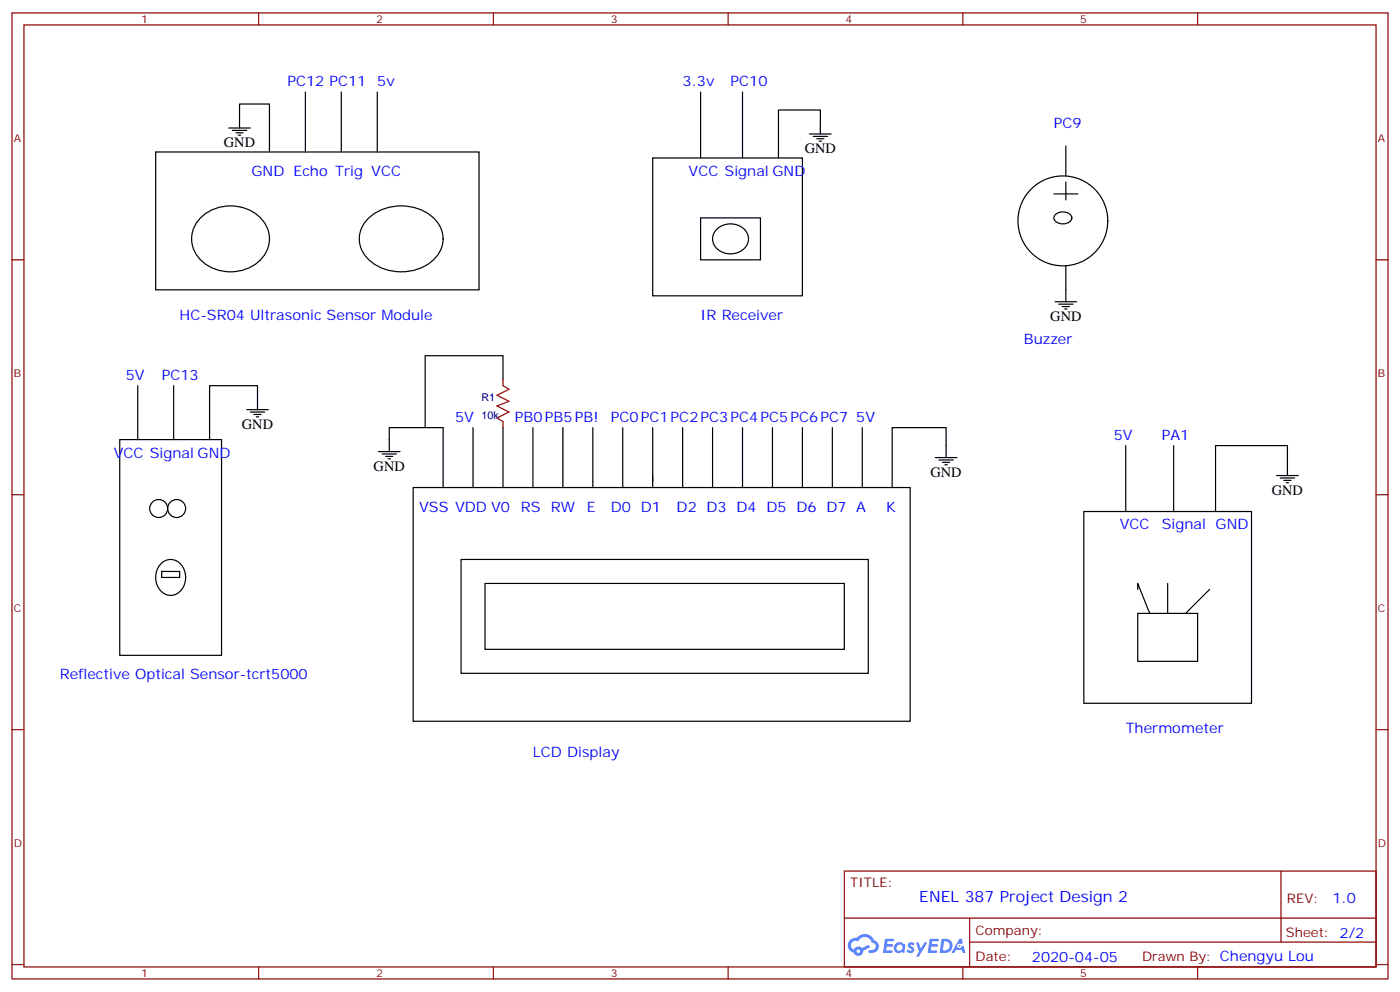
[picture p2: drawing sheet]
<svg xmlns="http://www.w3.org/2000/svg" width="412mm" height="292mm" viewBox="0 0 412 292" stroke-linecap="round" stroke-linejoin="round" font-family="sans-serif">
<g fill="none" stroke="#000" stroke-width=".35">
<path d="M70.6 34.1v-3.5h8.8v14.1M90 27.1v17.6M100.5 27.1v17.6M111.1 27.1v17.6M206.4 27.1v19.4M218.7 27.1v19.4M241.7 35.9v-3.5h-12.4v14.1M45.9 44.7h95.2v40.6h-95.2zM192.3 46.5h44.1v40.6h-44.1zM310.4 57.1h7.1M314 43v8.8M314 53.6v5.2"/>
<path d="M59.3 63.9a12.7 12.7 0 0 1 18.7 1.8 9 9 0 0 1-4.7 13.2 12.3 12.3 0 0 1-16.1-5.1 8.6 8.6 0 0 1 2.1-9.9zM108.5 64.2a14.4 14.4 0 0 1 20.1 .9 8.4 8.4 0 0 1-2.7 12.8 14.5 14.5 0 0 1-18.1-2.4 8.1 8.1 0 0 1 .7-11.3zM206.4 64.1h17.6v12.4h-17.6zM211.1 67.5a5.7 5.7 0 0 1 9.3 2 4.7 4.7 0 0 1-5.2 5.2 4.6 4.6 0 0 1-5-5.9zM310.8 63.2a3.3 3.3 0 0 1 4.8 .5 1.81 1.81 0 0 1-1.8 2.1 2.69 2.69 0 0 1-3.4-1.7zM314 78.2v7.1M40.6 113.5v15.9M51.2 113.5v15.9M75.8 117.1v-3.6h-14.1v15.9M148.2 111.8v-7.1h-23v21.2M35.3 129.4h30v63.5h-30zM114.7 129.4v-3.5h15.8v17.6"/>
<path d="M139.3 125.9v17.6M148.2 125.9v17.6M157 125.9v17.6M165.8 125.9v17.6M174.6 125.9v17.6M183.4 125.9v17.6M192.3 125.9v17.6M201.1 125.9v17.6M209.9 125.9v17.6M218.7 125.9v17.6M227.5 125.9v17.6M236.4 125.9v17.6"/>
<path d="M245.2 125.9v17.6M254 125.9v17.6M278.7 131.2v-5.3h-15.9v17.6M331.6 131.2v19.4M345.7 131.2v19.4M379.2 136.5v-5.3h-21.1v19.4M121.7 143.5h146.4v68.8h-146.4zM319.3 150.6h49.4v56.4h-49.4zM47.4 165.9a4.1 4.1 0 0 1 7 2.2 5.3 5.3 0 0 1-4.1 7.2 5.4 5.4 0 0 1-3.8-8zM47.6 168.2h5.3v1.8h-5.3zM135.8 164.7h120v33.5h-120zM142.9 171.7h105.8v19.4h-105.8z"/>
<path d="M335.1 173.5v-1.8l3.6 8.9M344 171.7v8.9M356.3 173.5l-7.1 7.1M335.1 180.6h17.7v14.1h-17.7z"/>
<circle cx="313.1" cy="65" r="13.2"/>
<circle cx="46.7" cy="149.7" r="2.65"/>
<circle cx="52" cy="149.7" r="2.65"/>
</g>
<g fill="none" stroke="#870000" stroke-width=".35">
<path d="M3.5 3.8h405.4v284.3h-405.4zM7.1 7.3h398.2v277.3h-398.2zM76.2 3.8v3.5M145.3 3.8v3.5M214.5 3.8v3.5M283.6 3.8v3.5M352.8 3.8v3.5M3.5 76.5h3.6M405.3 76.5h3.6M3.5 145.6h3.6M405.3 145.6h3.6M3.5 214.8h3.6"/>
<path d="M405.3 214.8h3.6M248.7 256.4h156.6v28.2h-156.6zM377.3 256.4v20.9M248.7 270.2h156.5M285.6 277.3h119.6M285.6 270.2v14.2M3.5 283.9h3.6M76.2 284.6v3.5M145.3 284.6v3.5M214.5 284.6v3.5M283.6 284.6v3.5M352.8 284.6v3.5"/>
<path d="M405.3 283.9h3.6"/>
</g>
<g fill="#5487ff">
<path d="M267.7 277.6a1.22 1.22 0 0 1 1.7 .2l-.4 .6a.47 .47 0 0 0-.3-.4 .47 .47 0 0 0-.5 .2l.1 .2a1.14 1.14 0 0 1 .8 1.8 1.14 1.14 0 0 1-1.9 0l-.2-.2 .5-.6 .7 .5a.29 .29 0 0 0 .3-.3 .29 .29 0 0 0-.2-.3 1.04 1.04 0 0 1-.6-1.7z"/>
<path d="M260.7 276.3h2.4l.3 .2-.2 .5-1.8 .1-.1 .8h1.5l.3 .4-.3 .4h-1.6l-.2 1.1h1.7l.2 .3-.2 .3-2.6 .1z"/>
<path d="M273.8 276.3h2.4l.3 .2-.1 .5-1.8 .1-.2 .8h1.6l.3 .4-.4 .4h-1.6l-.1 1.1h1.7l.2 .3-.2 .3-2.6 .1z"/>
<path d="M282.6 276.3h.7l.3 1.3-.6 .3a.69 .69 0 0 0-1 .3 .69 .69 0 0 0 .4 .9 .69 .69 0 0 0 .9-.6l.5-.2 .6 2.2h-.8l-.2-.9h-1.8l-.5 .9h-.8z"/>
<path d="M269.8 277.4h.8l.6 1.8 1.1-1.8h.9l-2.6 4.2h-.8l.9-1.5z"/>
<path d="M277.4 276.3l-.6 4.2h1.3a2.11 2.11 0 0 0 2.5-2.1 2.11 2.11 0 0 0-2.5-2.1zM278.1 277.1a1.39 1.39 0 0 1 1.7 1.4 1.39 1.39 0 0 1-1.8 1.3h-.3z"/>
<path d="M263.7 277.9a1.54 1.54 0 0 0-.1 2.2 1.54 1.54 0 0 0 2.2 .1l.6 .3 .3-2.3-.2-.3h-.4a1.49 1.49 0 0 0-2.4 0zM264 278.9a.94 .94 0 0 1 1.8 0 .94 .94 0 0 1-1.8 0z"/>
<path d="M250.4 276.7a2.18 2.18 0 0 0 1.1 3.7 1.44 1.44 0 0 0 1.6 .9 1.44 1.44 0 0 0 1.2-1.4l2-1.1-.5-.7-1.9 1a1.47 1.47 0 0 0-2.4 .4 1.39 1.39 0 0 1-.7-1.9 1.39 1.39 0 0 1 2-.5 2.12 2.12 0 0 1 2.2-1.3 2.12 2.12 0 0 1 1.9 1.7 1.14 1.14 0 0 1 1.1 1.4 1.14 1.14 0 0 1-1.7 .7 .43 .43 0 0 0-.5 .4 .43 .43 0 0 0 .4 .5 1.98 1.98 0 0 0 2.5-1.2 1.98 1.98 0 0 0-1.2-2.6 3.1 3.1 0 0 0-5.3-.6l-.9 .1zM252.3 280a.55 .55 0 0 1 1.1 0 .55 .55 0 0 1-1.1 0z"/>
<circle cx="282.6" cy="278.4" r=".26"/>
</g>
<path d="M148.2 113.5l1.7 1.1-3.5 1.7 3.5 1.8-3.5 1.4 3.5 1.8-3.5 1.7 1.8 1.1" fill="none" stroke="#a10000" stroke-width=".35"/>
<path d="M148.2 111.8v1.7M148.2 124.1v1.8" fill="none" stroke="#870000" stroke-width=".35"/>
<g fill="none" stroke="#000" stroke-width=".35">
<path d="M67.4 37.7h6.3M68.4 38.4h4.3M69.5 39.1h2.1M70.2 39.8h.7M70.6 34.1v3.6M238.5 39.4h6.3M241.7 35.9v3.5M239.5 40.1h4.3M240.6 40.9h2.1M241.3 41.6h.7M310.8 88.8h6.3M311.9 89.5h4.2"/>
<path d="M312.9 90.2h2.1M313.6 90.9h.7M314 85.3v3.5M75.8 117.1v3.5M72.7 120.6h6.3M73.7 121.3h4.3M74.8 122h2.1M75.5 122.7h.7M111.5 132.9h6.3M112.5 133.6h4.3M113.6 134.3h2.1M114.3 135h.7"/>
<path d="M114.7 129.4v3.5M275.5 134.7h6.4M276.6 135.4h4.2M277.6 136.1h2.2M278.3 136.8h.7M278.7 131.2v3.5M376.1 140h6.3M379.2 136.5v3.5M377.1 140.7h4.3M378.2 141.4h2.1M378.9 142.1h.7"/>
</g>
<text font-size="4.6" fill="#00f" x="270.8" y="265.4">ENEL 387 Project Design 2</text>
<g font-size="4.2" fill="#00f">
<text x="84.7" y="25.3">PC12 PC11</text>
<text x="111.1" y="25.3">5v</text>
<text x="201.1" y="25.3">3.3v</text>
<text x="215.2" y="25.3">PC10</text>
<text x="310.4" y="37.7">PC9</text>
<text x="74.1" y="51.8">GND Echo Trig VCC</text>
<text x="202.8" y="51.8">VCC Signal GND</text>
<text x="52.9" y="94.1">HC-SR04 Ultrasonic Sensor Module</text>
<text x="206.4" y="94.1">IR Receiver</text>
<text x="301.6" y="101.2">Buzzer</text>
<text x="37" y="111.8">5V</text>
<text x="47.6" y="111.8">PC13</text>
<text x="134.1" y="124.1">5V</text>
<text x="151.7" y="124.1">PB0PB5PB!</text>
<text x="179.9" y="124.1">PC0PC1PC2PC3PC4PC5PC6PC7</text>
<text x="252.2" y="124.1">5V</text>
<text x="328.1" y="129.4">5V</text>
<text x="342.2" y="129.4">PA1</text>
<text x="33.5" y="134.7">VCC Signal GND</text>
<text x="123.5" y="150.6">VSS VDD V0</text>
<text x="153.5" y="150.6">RS</text>
<text x="162.3" y="150.6">RW</text>
<text x="172.9" y="150.6">E</text>
<text x="179.9" y="150.6">D0 D1</text>
<text x="199.3" y="150.6">D2 D3 D4 D5 D6 D7 A</text>
<text x="261.1" y="150.6">K</text>
<text x="329.8" y="155.9">VCC</text>
<text x="342.2" y="155.9">Signal GND</text>
<text x="17.6" y="200">Reflective Optical Sensor-tcrt5000</text>
<text x="331.6" y="215.8">Thermometer</text>
<text x="157" y="222.9">LCD Display</text>
<text x="392.5" y="265.7">1.0</text>
<text x="304" y="283">2020-04-05</text>
</g>
<g font-size="4.2">
<text x="66" y="43.3">GND</text>
<text x="237.1" y="45.1">GND</text>
<text x="309.4" y="94.5">GND</text>
<text x="71.3" y="126.2">GND</text>
<text x="110.1" y="138.6">GND</text>
<text x="274.1" y="140.3">GND</text>
<text x="374.6" y="145.6">GND</text>
</g>
<g font-size="3.9" fill="#800">
<text x="250.5" y="261">TITLE:</text>
<text x="379.1" y="265.7">REV:</text>
<text x="287.4" y="275.2">Company:</text>
<text x="378.7" y="275.8">Sheet: 2/2</text>
<text x="287.4" y="282.9">Date:</text>
<text x="336.4" y="282.9">Drawn By: Chengyu Lou</text>
</g>
<g font-size="3.2" fill="#800">
<text x="41.6" y="6.8">1</text>
<text x="110.8" y="6.8">2</text>
<text x="179.9" y="6.8">3</text>
<text x="249.1" y="6.8">4</text>
<text x="318.2" y="6.8">5</text>
<text x="4.1" y="41.9">A</text>
<text x="405.9" y="41.9">A</text>
<text x="4.1" y="111.1">B</text>
<text x="405.9" y="111.1">B</text>
<text x="4.1" y="180.2">C</text>
<text x="405.9" y="180.2">C</text>
<text x="4.1" y="249.3">D</text>
<text x="405.9" y="249.3">D</text>
<text x="41.6" y="287.6">1</text>
<text x="110.8" y="287.6">2</text>
<text x="179.9" y="287.6">3</text>
<text x="249.1" y="287.6">4</text>
<text x="318.2" y="287.6">5</text>
</g>
<g font-size="3.2" fill="#000080">
<text x="141.8" y="118.1">R1</text>
<text x="141.8" y="123.2">10k</text>
</g>
</svg>
